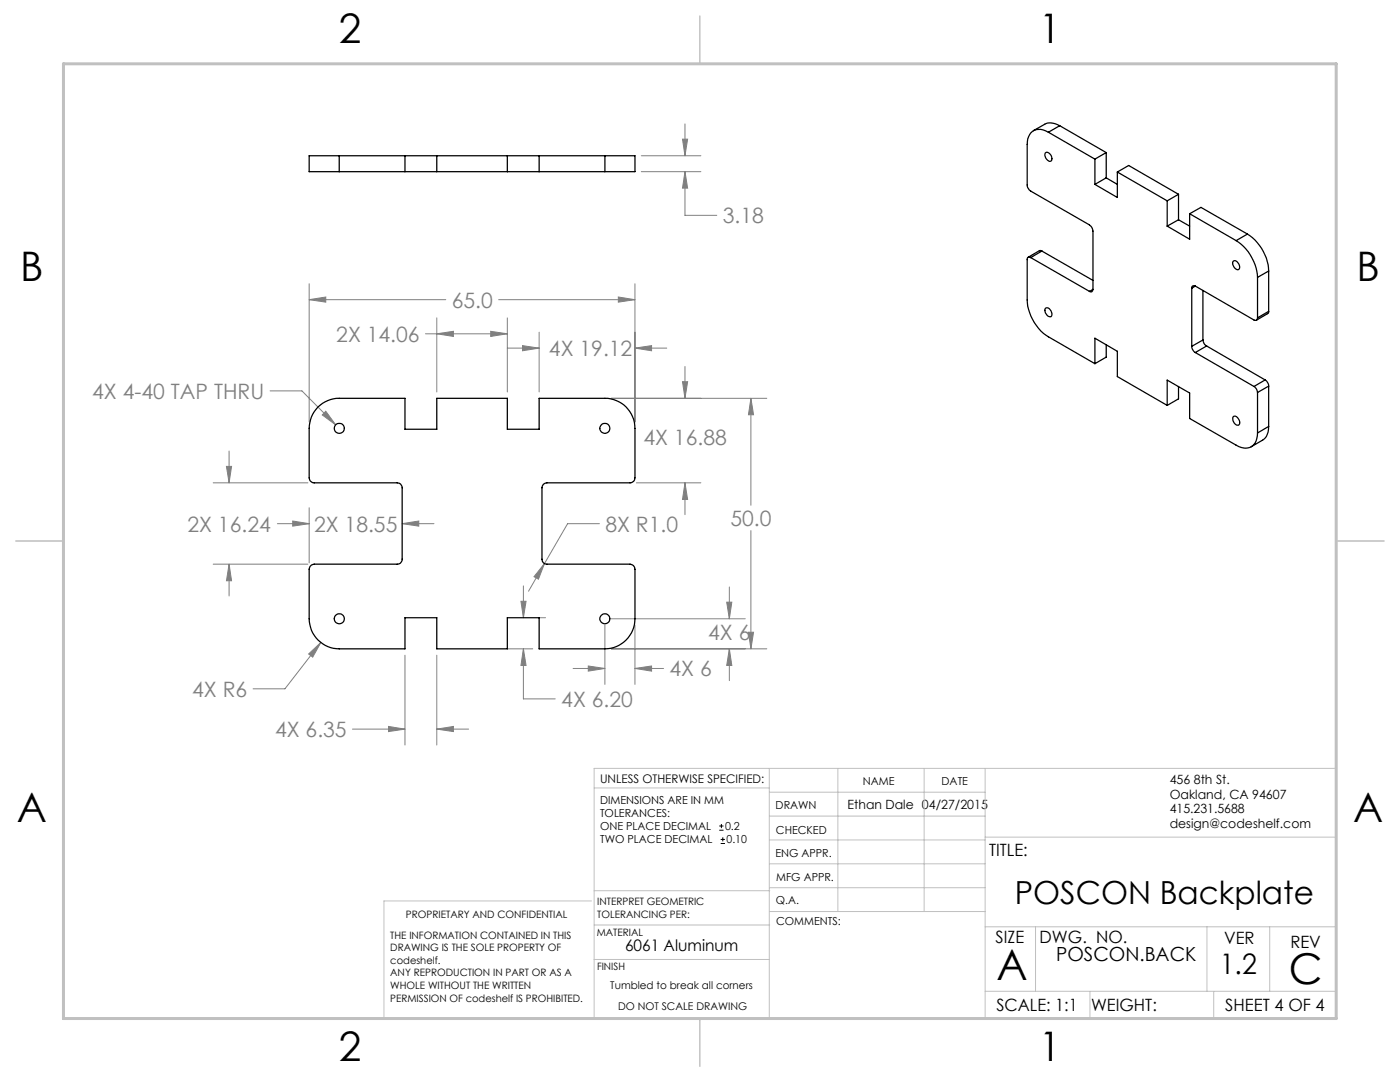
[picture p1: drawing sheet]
<svg xmlns="http://www.w3.org/2000/svg" width="279mm" height="216mm" viewBox="0 0 279 216" stroke-linecap="round" stroke-linejoin="round" font-family="sans-serif">
<path d="M143.5 165.7h.9M143.5 164.8h.9M143.8 168.3h.9M143.8 167.5h.9M144 164.4v.8M144.3 167.1v.8" fill="none" stroke="#000" stroke-width=".2"/>
<g fill="none" stroke="#808080" stroke-width=".2">
<path d="M128 31.1h11.9M128 34.3h11.9M136.2 27.8h1l-.5 3.3zM136.7 34.3l.5 3.2h-1zM136.7 24.7v6.4M136.7 34.3v8.7h6.4M61.7 59.8l3.3-.5v1zM61.7 56.6v27.6M61.7 59.8h27.3M99.5 59.8h27.2M123.4 59.3l3.3 .5-3.3 .5zM126.7 56.6v27.6"/>
<path d="M53.9 78h6.4l6.7 6.8M84.9 66.6h16.3M87.2 66.6l3.3-.5v1zM87.2 63.4v14.8M97.9 66.1l3.3 .5-3.3 .5zM101.2 69.5h6.4M101.2 63.4v14.8M104.3 69l3.3 .5-3.3 .5zM107.6 66.3v11.9M122 79.5h31M126.7 69.5l3.3-.5v1zM126.7 69.5h6.4"/>
<path d="M136.2 76.2h1l-.5 3.3zM136.7 73.1v6.4M149.9 79.5l.5 3.3h-1zM149.9 79.5v21.3M42.5 96.3h19M45.2 93.1h1l-.5 3.2zM45.7 90v6.3M65 82.1l2 2.7-2.7-2zM127 96.3h12.9M136.7 96.3l.5 3.4h-1zM136.7 96.3v6.4M42.5 112.6h19"/>
<path d="M45.7 112.6l.5 3.3h-1zM45.7 112.6v6.3M55.4 104.5h6.3M58.4 104l3.3 .5-3.3 .5zM61.7 101.3v11M80.3 104.5l3.3-.5v1zM80.3 104.5h6.3M104 120h1l-.5 3.3zM104.5 116.9v6.4M108.7 112.5l-1.2 3.1-.9-.5zM108.7 112.5l-3.2 5.5M119.6 104.5h-6.3l-4.6 8"/>
<path d="M145.6 117.1v6.4M149.9 105.9v23.6M61.6 130.5l2.4-2.3-1.6 2.9zM64 128.2l-7.1 9.2h-6.4M80.8 130.7v18M87.2 130.7v18M101.3 129.5h5M104.5 129.5l.5 3.3h-1zM104.5 129.5v10h6.3M107.6 123.3h1.3M114.4 133.4h6.3M117.4 132.9l3.3 .5-3.3 .5z"/>
<path d="M120.7 124.7v11.9M122 129.5h31M122 123.5h26.7M126.7 133.4l3.3-.5v1zM126.7 124.7v11.9M126.7 133.4h5.7M145 120.2h1l-.4 3.3zM145.6 129.5l.4 3.3h-1zM145.6 129.5v6.3M149.4 126.2h1l-.5 3.3zM70.3 145.5h10.5M77.5 145l3.3 .5-3.3 .5z"/>
<path d="M87.2 145.5l3.3-.5v1zM87.2 145.5h6.3"/>
</g>
<g fill="none" stroke="#c0c0c0" stroke-width=".2">
<path d="M118.6 157.2h34.9M153.5 153.3v49.9M153.5 158.1h43.1M167.2 153.3v28.6M184.4 153.3v28.6M196.6 153.3v49.9M118 179.8h-41.4v23.2M118.6 177.7h35M153.5 167.6h43.1M153.5 162.8h43.1M153.5 172.4h43.1M153.5 177.1h43.1"/>
<path d="M196.6 167h70.1M118.6 191.5h34.9M118.6 184.6h35M153.6 181.9h43M196.6 197.8h70.1M196.6 184.9h70.1M206.7 184.9v12.9M217.5 197.8v5.4M240.9 184.9v12.9M242.2 197.8v5.4M253.4 184.9v12.9M26.7 203.2h240v-49.9h-148.1v49.9"/>
</g>
<path d="M139.7 3.2v9.5M3.1 107.9h9.6M266.7 107.9h9.5M139.7 203.2v9.6" fill="none" stroke="#c0c0c0" stroke-width=".3"/>
<path d="M12.7 12.7h254v190.5h-254z" fill="none" stroke="#c0c0c0" stroke-width=".6"/>
<path d="M65 82.1l-.7 .7 2.7 2zM87.2 145.5l3.3-.5v1zM77.5 145l3.3 .5-3.3 .5zM149.4 126.2h1l-.5 3.3zM149.9 79.5l.5 3.3h-1zM123.4 59.3l3.3 .5-3.3 .5zM61.7 59.8l3.3-.5v1zM45.7 112.6l.5 3.3h-1zM45.2 93.1h1l-.5 3.2zM80.3 104.5l3.3-.5v1zM58.4 104l3.3 .5-3.3 .5zM104 120h1l-.5 3.3zM104.5 129.5l.5 3.3h-1zM126.7 69.5l3.3-.5v1zM104.3 69l3.3 .5-3.3 .5zM97.9 66.1l3.3 .5-3.3 .5zM87.2 66.6l3.3-.5v1zM136.7 96.3l.5 3.4h-1zM136.2 76.2h1l-.5 3.3zM61.6 130.5l.8 .6 1.6-2.9zM117.4 132.9l3.3 .5-3.3 .5zM126.7 133.4l3.3-.5v1zM145 120.2h1l-.4 3.3zM145.6 129.5l.4 3.3h-1zM108.7 112.5l-2.1 2.6 .9 .5zM136.2 27.8h1l-.5 3.3zM136.7 34.3l.5 3.2h-1z" fill="#808080"/>
<g fill="none" stroke="#000" stroke-width=".25">
<path d="M67.7 31.1h-6v3.2h6M67.7 31.1h53M67.7 34.3h53M67.7 31.1v3.2M80.8 31.1v3.2M87.2 31.1v3.2M101.2 31.1v3.2M107.6 31.1v3.2M120.7 31.1h6v3.2h-6M120.7 31.1v3.2M208.6 30.6a.97 .97 0 0 1 1 .1 .97 .97 0 0 1 .3 1 .46 .46 0 0 1-.3 .5 .46 .46 0 0 1-.5-.2l-.5-.7zM209.2 26.4a2.51 2.51 0 0 0-4.1 1.3l-.1 9.2a1.6 1.6 0 0 0 .7 1.2l11.7 6.8a1.6 1.6 0 0 1 .7 1.2v11.6"/>
<path d="M209.2 26.4l9.3 5.4M211.5 25.1l-1-.4a2.45 2.45 0 0 0-2 .1l-2.3 1.3M211.5 25.1l9.3 5.3M211.5 25.1l-2.3 1.3M218.5 31.8v5M220.8 35.5l-2.3 1.3M220.8 35.5l2.2 1.3M220.8 30.4l-2.3 1.4M220.8 30.4v5.1M223 34.3v5.1l-4.5-2.6M223 34.3l9.9 5.8M223 34.3l2.2-1.3 10 5.8"/>
<path d="M235.2 38.8l-2.3 1.3M235.2 38.8v5.1M205.7 51.4a.42 .42 0 0 0-.5-.1 .42 .42 0 0 0-.2 .5v8.1a9.4 9.4 0 0 0 4.2 7.3l9.3 5.4M205.7 51.4l11.7 6.7M207.9 50.1l-.5-.1-2.2 1.3M207.9 50.1l-2.2 1.3M207.9 50.1l10.2 5.9M218.1 57.7a.42 .42 0 0 1-.2 .5 .42 .42 0 0 1-.5-.1M218.1 57.7l-.7 .4M232.9 40.1v5M235.2 43.9l-2.3 1.2M235.2 43.9l2.2 1.2"/>
<path d="M237.4 42.7v5l-4.5-2.6M237.4 42.7l9.3 5.3M237.4 42.7l2.3-1.3 9.3 5.3M237.8 57.5v11.6M238.5 57.1l11.8 6.8a.44 .44 0 0 0 .5 0 .44 .44 0 0 0 .2-.5M238.5 57.1a.44 .44 0 0 0-.5-.1 .44 .44 0 0 0-.2 .5M238.5 57.1l-.7 .4M240.1 58v9.8M246.1 52.1a1.08 1.08 0 0 1 1.3 1.3 .49 .49 0 0 1-.4 .5 .49 .49 0 0 1-.5-.4l-.5-.7zM246.7 48a9.4 9.4 0 0 1 4.3 7.4M249 46.7a9.3 9.3 0 0 1 4.2 7.4M249 46.7l-2.3 1.3"/>
<path d="M251 55.4v8M253.2 54.1l-2.2 1.3M253.2 54.1v8M208.6 61.5a1.05 1.05 0 0 1 1.3 1.3l-.1 .4a1.24 1.24 0 0 1-1.2-1.7zM218.5 72.6v-5.1l4.5 2.6v5l9.9 5.8M220.8 68.8v2.5l-2.3 1.3M235.2 77.1v2.5l-2.3 1.3M237.8 69.1a1.6 1.6 0 0 0 .7 1.2M238.5 70.3l11.8 6.8M240.1 67.8a1.53 1.53 0 0 0 .7 1.2M240.1 67.8l-2.3 1.3M240.8 69l-2.3 1.3"/>
<path d="M240.8 69l11.7 6.8M250.3 77.1a1.62 1.62 0 0 1 .7 1.2M251 78.3v8.1M252.5 75.8a1.6 1.6 0 0 1 .7 1.2M252.5 75.8l-2.2 1.3M253.2 62.1l-.1 .4-2.3 1.4M253.2 62.1l-2.2 1.3M253.2 77v8.1M253.2 77l-2.2 1.3M63.5 81.2a6.1 6.1 0 0 1 4.2-1.7h13.1v6.2h6.4v-6.2h14v6.2h6.4v-6.2h13.1a6 6 0 0 1 6 6v9.9a.96 .96 0 0 1-1 .9h-16.6a.96 .96 0 0 0-.9 1v14.3a.96 .96 0 0 0 .9 1h16.6a1.02 1.02 0 0 1 1 1v9.9a6 6 0 0 1-6 6h-13.1v-6.2h-6.4v6.2h-14v-6.2h-6.4v6.2h-13.1a6 6 0 0 1-6-6v-9.9a1.09 1.09 0 0 1 1-1h16.6a.96 .96 0 0 0 1-1v-14.3a.96 .96 0 0 0-1-1h-16.6a1.02 1.02 0 0 1-1-.9v-9.9a6.1 6.1 0 0 1 1.8-4.3zM232.9 80.9v-5.1l4.5 2.6v5.1l9.3 5.3a2.5 2.5 0 0 0 4.1-1.3l.2-1.1M246.1 83.2a.66 .66 0 0 1 1.1 .4l.2 .5a.56 .56 0 0 1-.3 .8 .56 .56 0 0 1-.8-.4l-.2-.6z"/>
<path d="M253.2 85.1l-.1 1.1a2.35 2.35 0 0 1-1.1 1.6l-2.3 1.3M253.2 85.1l-2.2 1.3"/>
<circle cx="67.7" cy="85.5" r="1.01"/>
<circle cx="120.7" cy="85.5" r="1.01"/>
<circle cx="67.7" cy="123.5" r="1"/>
<circle cx="120.7" cy="123.5" r="1"/>
</g>
<g font-size="8.5">
<text x="198.9" y="195.5">A</text>
<text x="257.2" y="196.4">C</text>
</g>
<g font-size="8.1">
<text x="67.6" y="8.5">2</text>
<text x="207.3" y="8.5">1</text>
<text x="4" y="56.2">B</text>
<text x="270.7" y="56.2">B</text>
<text x="3.3" y="164.1">A</text>
<text x="270" y="164.1">A</text>
<text x="67.6" y="211.7">2</text>
<text x="207.3" y="211.7">1</text>
</g>
<text font-size="6.3" x="202.5" y="180.3">POSCON Backplate</text>
<text font-size="5.6" x="243.4" y="194.4">1.2</text>
<g font-size="4.2" fill="#808080">
<text x="144.3" y="44.6">3.18</text>
<text x="90.1" y="61.4">65.0</text>
<text x="67.1" y="68.2">2X 14.06</text>
<text x="109.6" y="71.1">4X 19.12</text>
<text x="18.4" y="79.6">4X 4-40 TAP THRU</text>
<text x="128.4" y="88.9">4X 16.88</text>
<text x="37.4" y="106.1">2X 16.24</text>
<text x="62.7" y="106.1">2X 18.55</text>
<text x="120.8" y="106.1">8X R1.0</text>
<text x="145.8" y="104.9">50.0</text>
<text x="141.3" y="127.7">4X 6</text>
<text x="133.6" y="135">4X 6</text>
<text x="38.4" y="139">4X R6</text>
<text x="112" y="141.1">4X 6.20</text>
<text x="54.9" y="147.1">4X 6.35</text>
</g>
<text font-size="3.9" x="210.8" y="191.7">POSCON.BACK</text>
<g font-size="3.4">
<text x="197.4" y="170.8">TITLE:</text>
<text x="198.7" y="188.1">SIZE</text>
<text x="207.5" y="188.1">DWG. NO.</text>
<text x="244.3" y="188.4">VER</text>
<text x="257.5" y="189.2">REV</text>
<text x="198.8" y="201.7">SCALE: 1:1</text>
<text x="217.7" y="201.8">WEIGHT:</text>
<text x="244.5" y="201.7">SHEET 4 OF 4</text>
</g>
<text font-size="3.2" x="124.7" y="189.8">6061 Aluminum</text>
<g font-size="2.5">
<text x="169.2" y="161.4">Ethan Dale 04/27/2015</text>
<text x="233.4" y="156.5">456 8th St.</text>
<text x="233.4" y="159.4">Oakland, CA 94607</text>
<text x="233.4" y="162.3">415.231.5688</text>
<text x="233.4" y="165.2">design@codeshelf.com</text>
</g>
<text font-size="2.4" x="119.8" y="156.2">UNLESS OTHERWISE SPECIFIED:</text>
<g font-size="2.2">
<text x="119.8" y="160.3">DIMENSIONS ARE IN MM</text>
<text x="154.8" y="161.4">DRAWN</text>
<text x="172.2" y="156.7">NAME</text>
<text x="187.9" y="156.7">DATE</text>
<text x="119.8" y="163">TOLERANCES:</text>
<text x="119.8" y="165.6">ONE PLACE DECIMAL</text>
<text x="144.7" y="165.6">0.2</text>
<text x="154.9" y="166.3">CHECKED</text>
<text x="119.8" y="168.3">TWO PLACE DECIMAL</text>
<text x="145" y="168.3">0.10</text>
<text x="154.8" y="171">ENG APPR.</text>
<text x="154.9" y="175.7">MFG APPR.</text>
<text x="154.9" y="180.4">Q.A.</text>
<text x="154.9" y="184.6">COMMENTS:</text>
</g>
<g font-size="2.1">
<text x="121.8" y="197.4">Tumbled to break all corners</text>
<text x="123.4" y="201.6">DO NOT SCALE DRAWING</text>
</g>
<g font-size="2">
<text x="81" y="183.1">PROPRIETARY AND CONFIDENTIAL</text>
<text x="119.2" y="180.6">INTERPRET GEOMETRIC</text>
<text x="119.2" y="183.1">TOLERANCING PER:</text>
<text x="77.9" y="187.3">THE INFORMATION CONTAINED IN THIS</text>
<text x="77.9" y="189.8">DRAWING IS THE SOLE PROPERTY OF</text>
<text x="119.1" y="186.7">MATERIAL</text>
<text x="77.9" y="192.3">codeshelf.</text>
<text x="77.9" y="194.8">ANY REPRODUCTION IN PART OR AS A</text>
<text x="77.9" y="197.4">WHOLE WITHOUT THE WRITTEN</text>
<text x="119.1" y="193.5">FINISH</text>
<text x="77.9" y="199.9">PERMISSION OF codeshelf IS PROHIBITED.</text>
</g>
</svg>
